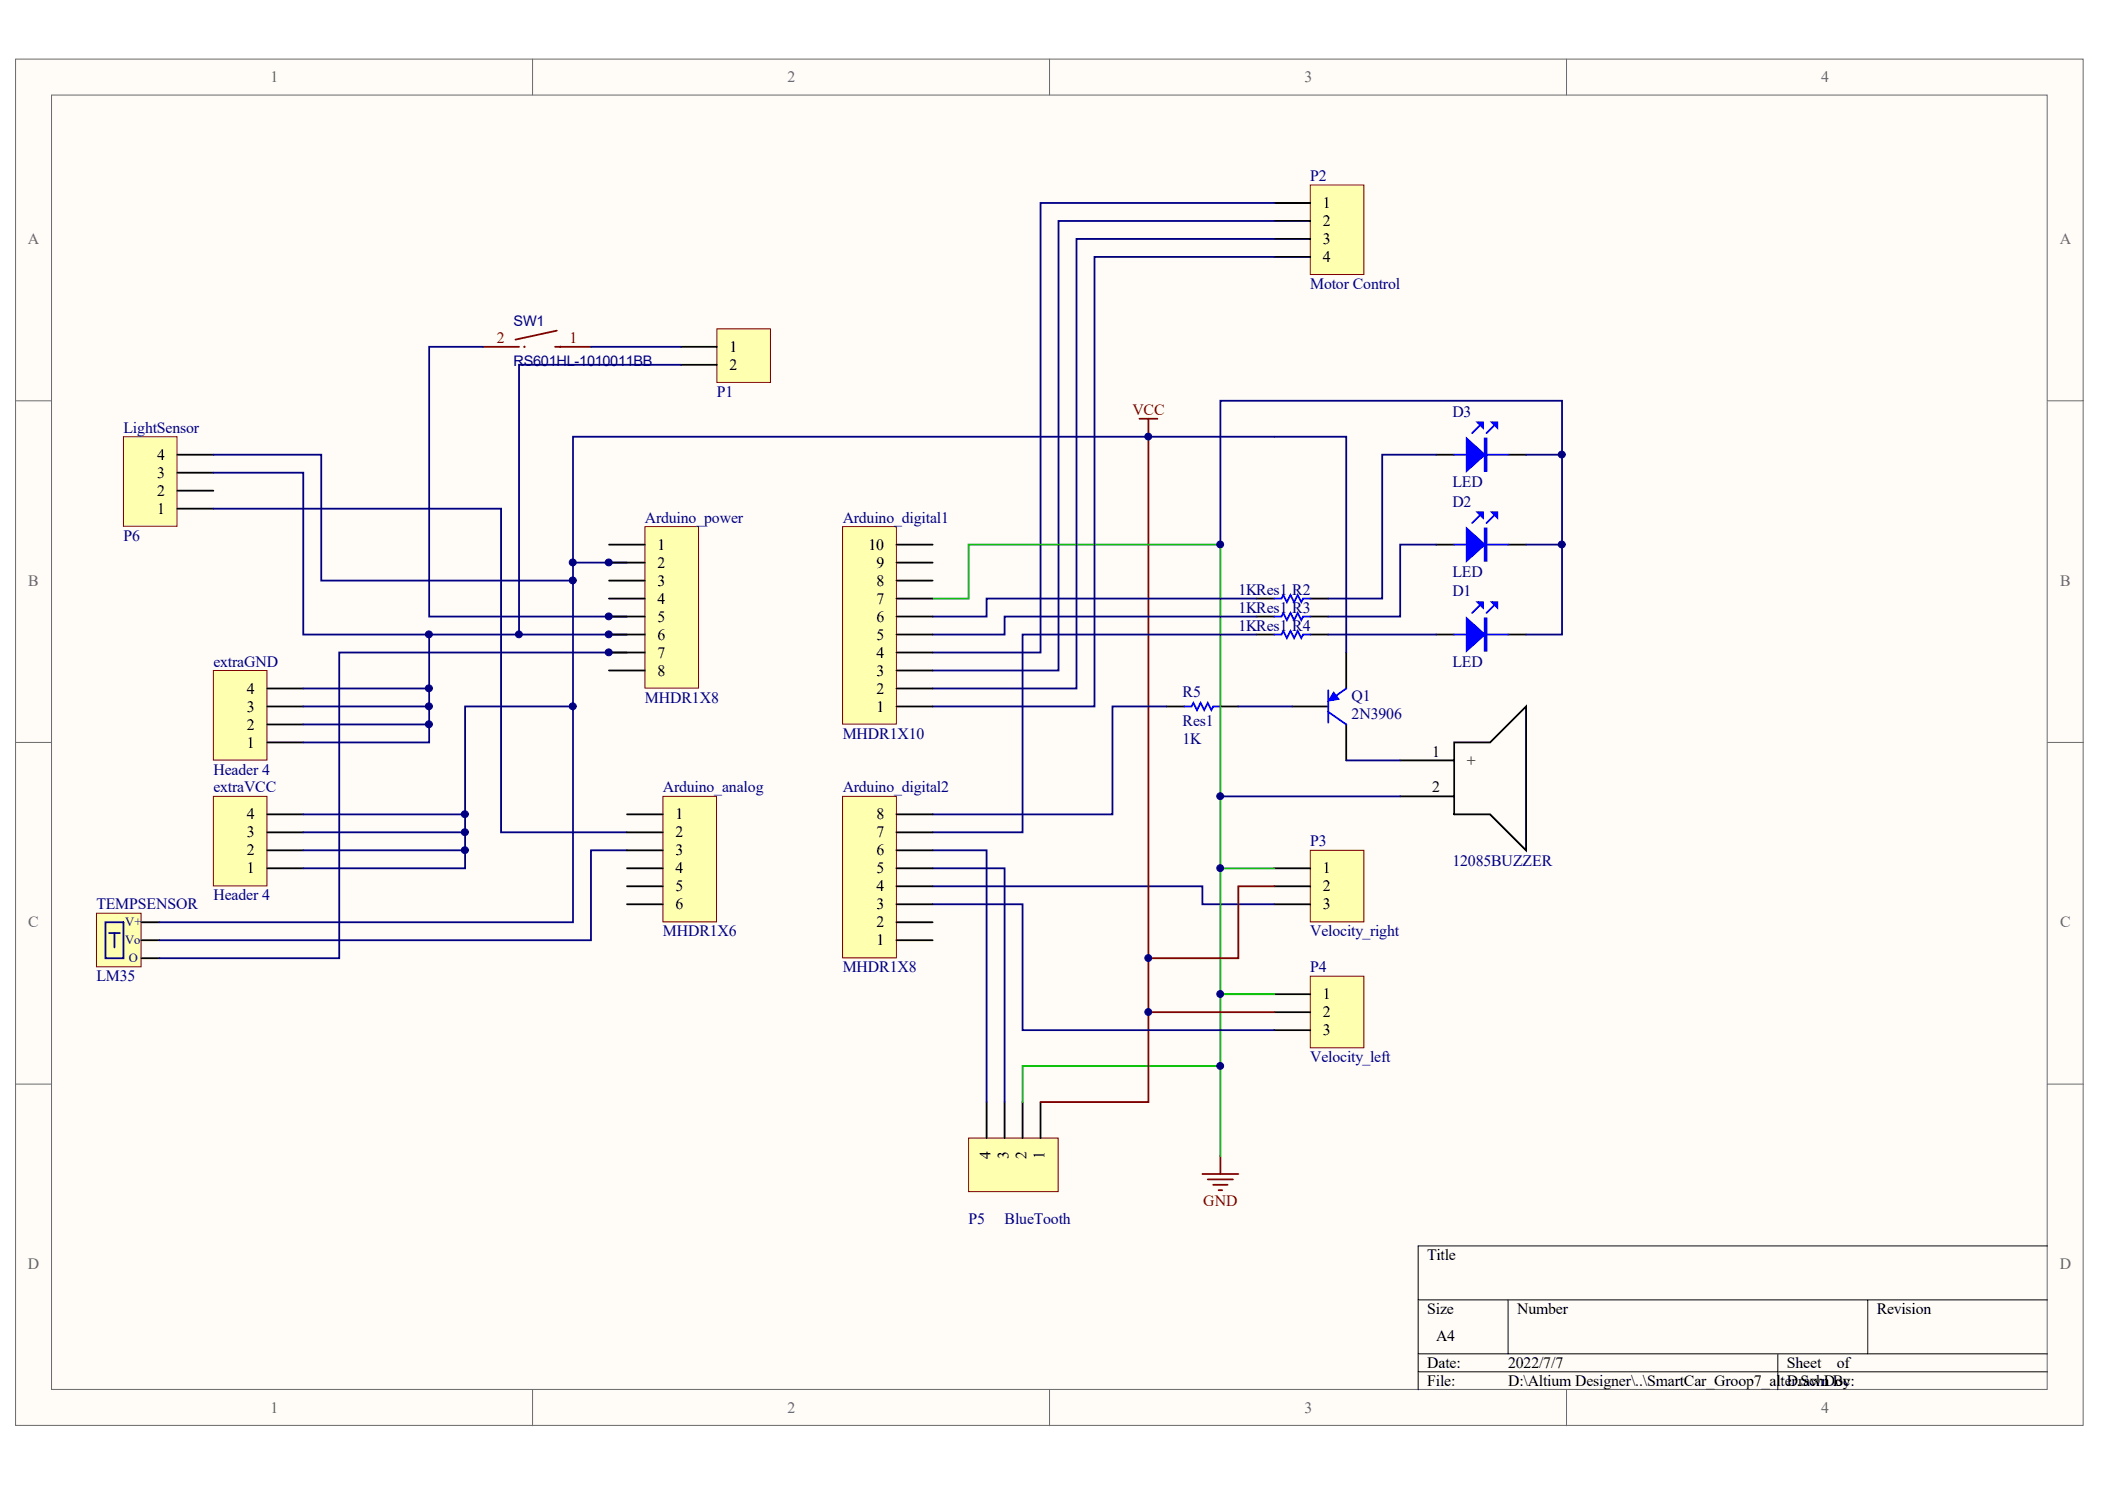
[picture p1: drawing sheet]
# Altium project PCB_Project1.PrjPCB
1 sheet, 23 parts. Net scope: global (net labels, ports and power ports of the same name join across sheets).
Board file: SmartCar_Groop7.PcbDoc

## Sheet SmartCar_Groop7_alter.SchDoc
size A4

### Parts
Arduino_analog  MHDR1X6  [SIP-6]
Arduino_digital1  MHDR1X10  [SIP-10]
Arduino_digital2  MHDR1X8  [SIP-8]
Arduino_power  MHDR1X8  [SIP-8]
D1  LED  [LEDLXH-3]
D2  LED  [LEDLXH-3]
D3  LED  [LEDLXH-3]
extraGND  Header 4  [HDR1X4]
extraVCC  Header 4  [HDR1X4]
P1  Header 2  [HDR2X1_A]  (value not drawn)
P2  Motor Control  [HDR4X1_A]
P3  Velocity_right  [HDR3X1_A]
P4  Velocity_left  [HDR3X1_A]
P5  BlueTooth  [HDR4X1_A]
P6  LightSensor  [HDR4X1_A]
Q1  2N3906  [PNP]
R2  Res1  value 1K  [AXIAL-0.3]
R3  Res1  value 1K  [AXIAL-0.3]
R4  Res1  value 1K  [AXIAL-0.3]
R5  Res1  value 1K  [AXIAL-0.3]
SW1  RS601HL-1010011BB  [SW-TH_RS601HL-1010011BB]
TEMPSENSOR  LM35  [LM35]
  12085BUZZER  [BUZ-TH_BD12.0-P6.50-D0.6_SEA-1285F]

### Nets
GND: Arduino_digital1.7 D1.2 D2.2 D3.2 P3.1 P4.1 P5.2 .2
VCC: Arduino_power.2 extraVCC.1 extraVCC.2 extraVCC.3 extraVCC.4 P3.2 P4.2 P5.1 P6.4 Q1.1(E) TEMPSENSOR.1
NetArduino_analog_2: Arduino_analog.2 P6.1
NetArduino_analog_3: Arduino_analog.3 TEMPSENSOR.2
NetArduino_digital1_1: Arduino_digital1.1 P2.4
NetArduino_digital1_2: Arduino_digital1.2 P2.3
NetArduino_digital1_3: Arduino_digital1.3 P2.2
NetArduino_digital1_4: Arduino_digital1.4 P2.1
NetArduino_digital1_5: Arduino_digital1.5 R3.2
NetArduino_digital1_6: Arduino_digital1.6 R2.2
NetArduino_digital2_3: Arduino_digital2.3 P4.3
NetArduino_digital2_4: Arduino_digital2.4 P3.3
NetArduino_digital2_5: Arduino_digital2.5 P5.3
NetArduino_digital2_6: Arduino_digital2.6 P5.4
NetArduino_digital2_7: Arduino_digital2.7 R4.2
NetArduino_digital2_8: Arduino_digital2.8 R5.2
NetArduino_power_5: Arduino_power.5 SW1.2
NetArduino_power_6: Arduino_power.6 extraGND.1 extraGND.2 extraGND.3 extraGND.4 P1.2 P6.3
NetArduino_power_7: Arduino_power.7 TEMPSENSOR.3
NetD1_1: D1.1 R4.1
NetD2_1: D2.1 R3.1
NetD3_1: D3.1 R2.1
NetP1_1: P1.1 SW1.1
NetQ1_2: Q1.2(B) R5.1
NetQ1_3: Q1.3(C) .1(+)

Not connected (* = marked no-connect by the designer): Arduino_analog 1 4 5 6; Arduino_digital1 8 9 10; Arduino_digital2 1 2; Arduino_power 1 3 4 8; P6 2
